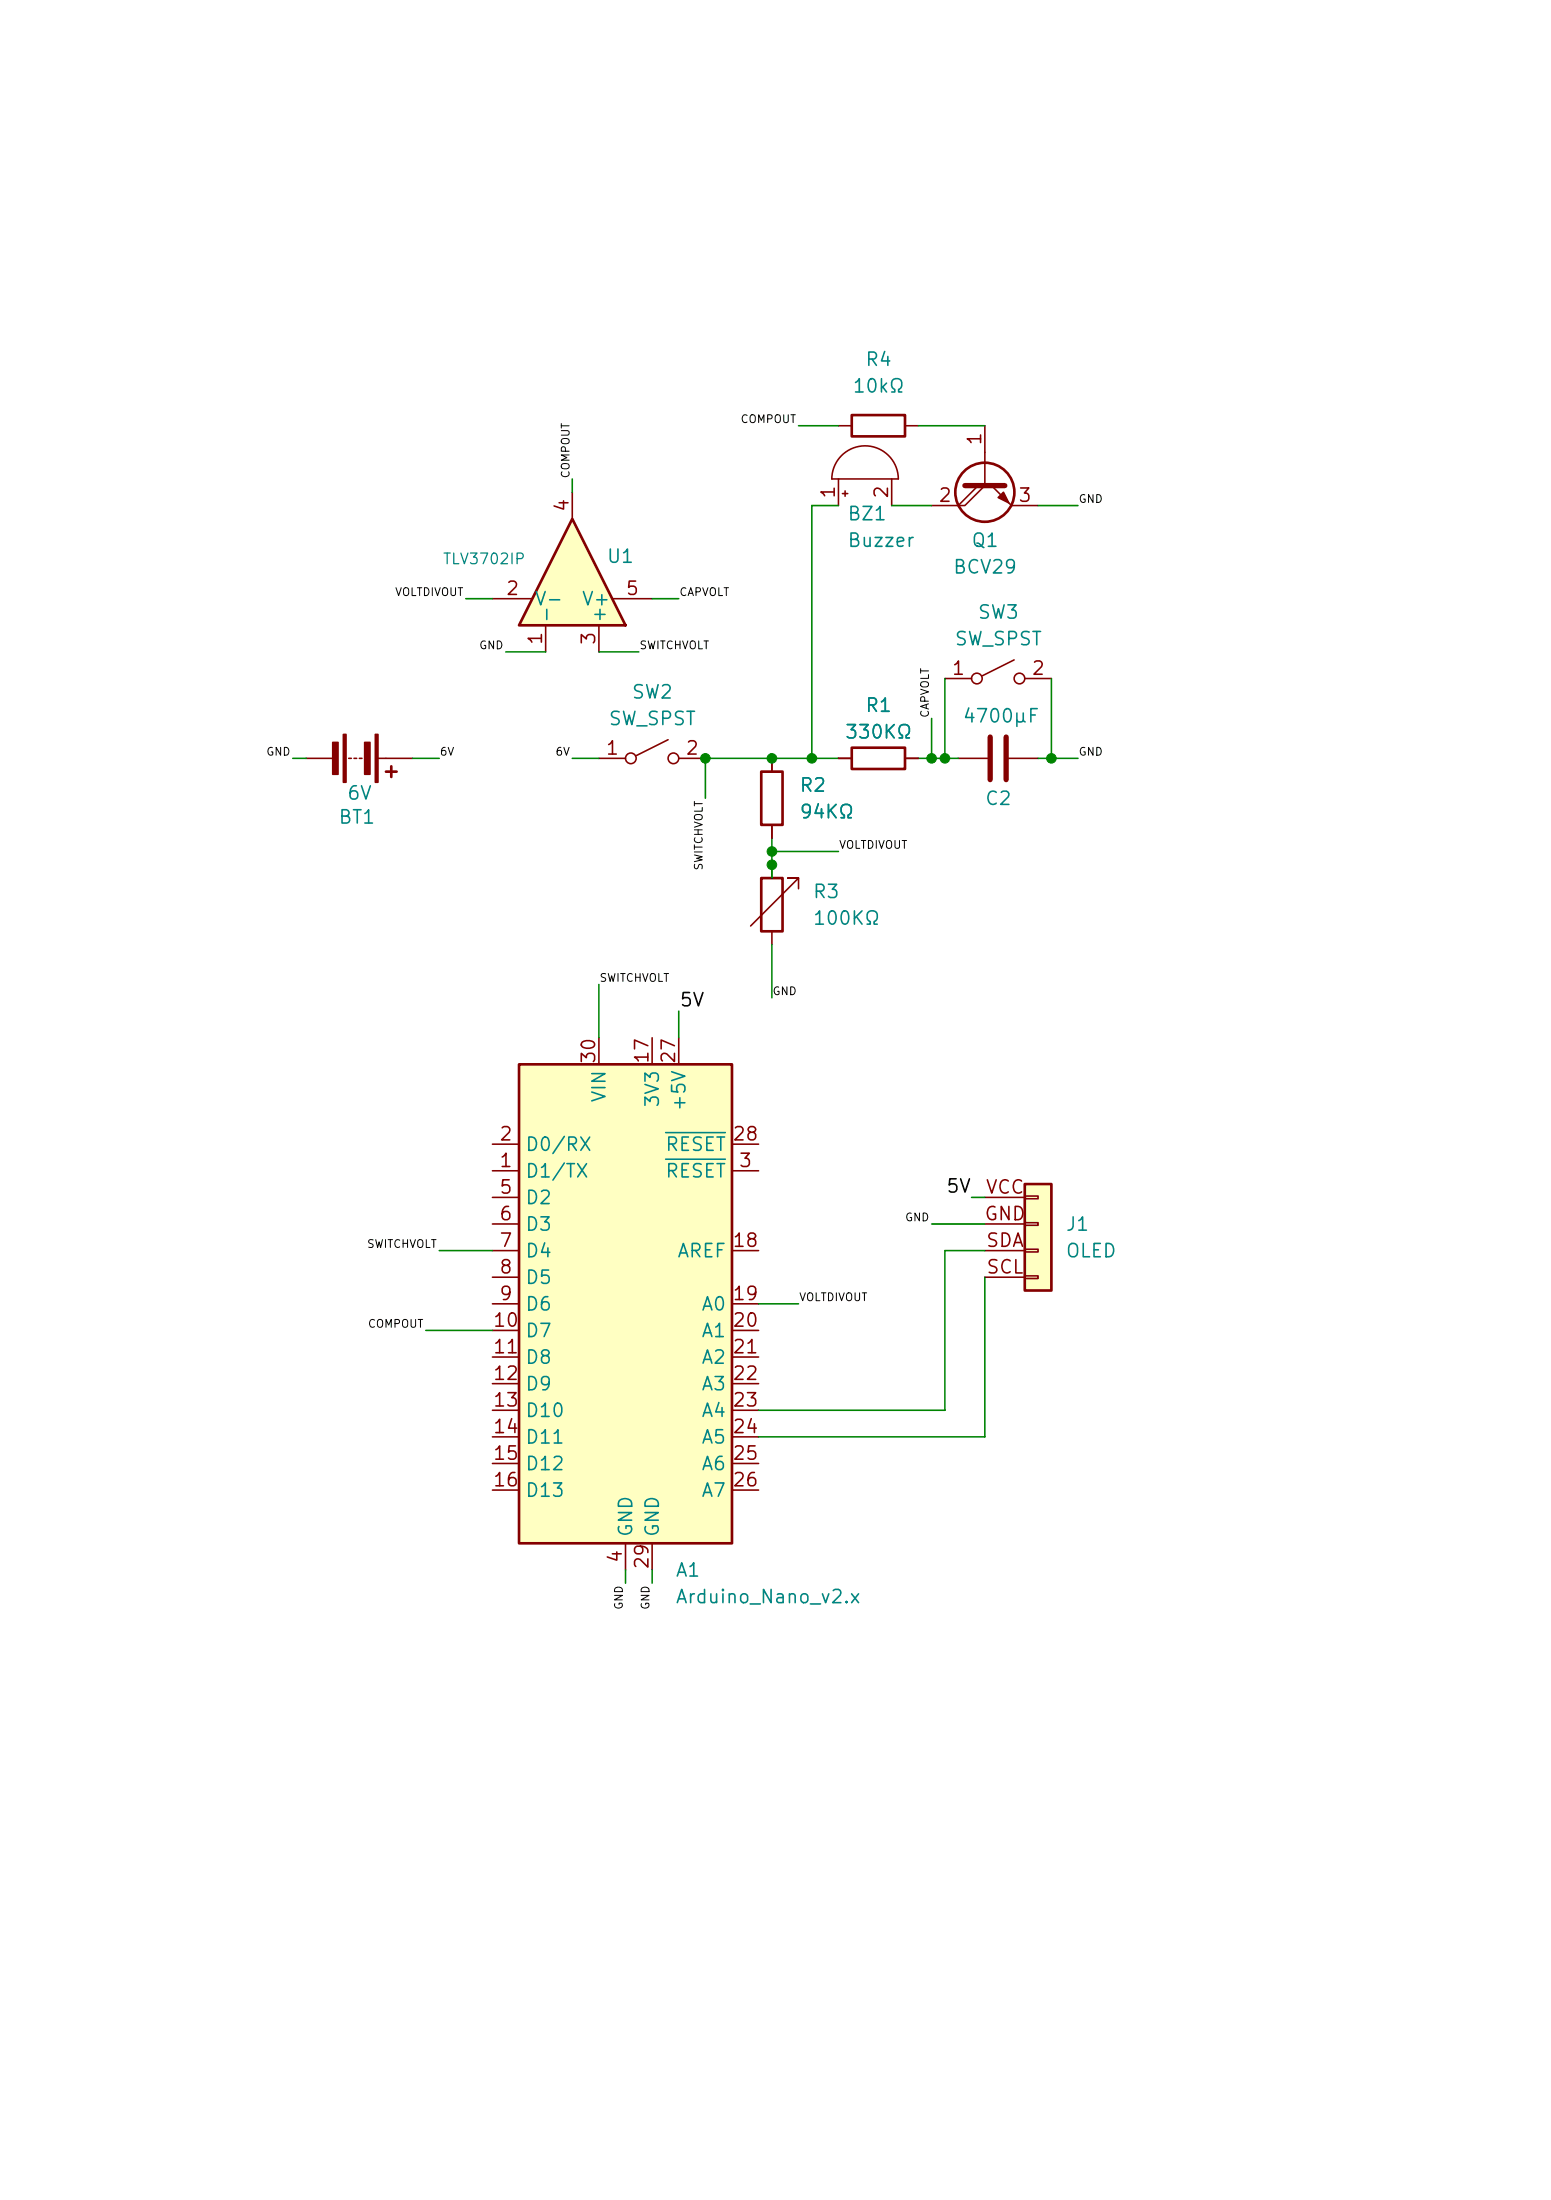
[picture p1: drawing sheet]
<svg xmlns="http://www.w3.org/2000/svg" width="148mm" height="210mm" viewBox="0 0 148 210" stroke-linecap="round" stroke-linejoin="round" font-family="sans-serif">
<path d="M54.6 49.5l5.1 10.2h-10.2z" fill="#ffffc2"/>
<path d="M54.6 49.5l5.1 10.2h-10.2z" fill="none" stroke="#840000" stroke-width=".25"/>
<path d="M47 57.2h3.8M52.1 59.7v2.5M54.6 47v2.5M57.1 59.7v2.5M58.4 57.2h3.8" fill="none" stroke="#840000" stroke-width=".15"/>
<path d="M97.8 113h2.5v10.2h-2.5z" fill="#ffffc2"/>
<g fill="none" stroke="#840000" stroke-width=".25">
<path d="M36.8 73.7h1M37.3 73.2v1M72.6 73.7h2.1v5h-2.1zM81.3 71.4h5.1v2h-5.1zM72.6 83.8h2.1v5.1h-2.1zM97.8 113h2.5v10.2h-2.5z"/>
<circle cx="94" cy="47" r="2.82"/>
</g>
<g fill="none" stroke="#840000" stroke-width=".15">
<path d="M80 45.7v2.6M80.3 43.5a3.2 3.2 0 0 1 3.5-.7 3.2 3.2 0 0 1 1.9 2.9h-6.3a3.2 3.2 0 0 1 .9-2.2zM80.4 47.1h.5M80.6 46.9v.5M85.1 45.7v2.6M88.9 48.3h2.5M93.3 46.4l-1.9 1.9M94 40.6v5.8l-1.9 1.9h-.7M94.6 46.4l1.9 1.9h2.6M29.2 72.4h2.5M33.3 72.4h.2M33.8 72.4h.2"/>
<path d="M34.3 72.4h.2M36.1 72.4h3.3M57.1 72.4h2.6M63.8 70.6l-3.1 1.5M64.8 72.4h2.5M73.7 72.4v1.3M73.7 78.7v1.3M80 72.4h1.3M86.4 72.4h1.2M90.2 64.8h2.5M91.4 72.4h2.8M96.3 72.4h2.8"/>
<path d="M96.8 63l-3.1 1.5M97.8 64.8h2.5M73.7 82.6v1.2M73.7 88.9v1.3M76.2 84.8v-1h-1h1l-4.6 4.6M94 116.8h3.8M94 119.4h3.8M94 114.3h3.8M97.8 114.2h1.3v.2h-1.3zM97.8 116.7h1.3v.3h-1.3zM97.8 119.3h1.3v.2h-1.3zM94 121.9h3.8"/>
<path d="M97.8 121.8h1.3v.2h-1.3z"/>
<circle cx="60.2" cy="72.4" r=".51"/>
<circle cx="64.3" cy="72.4" r=".51"/>
<circle cx="93.2" cy="64.8" r=".51"/>
<circle cx="97.3" cy="64.8" r=".51"/>
</g>
<path d="M92.1 46.4h3.8M94.5 70.4v4M96 70.4v4" fill="none" stroke="#840000" stroke-width=".51"/>
<g fill="#840000" stroke="#840000" stroke-width=".15">
<path d="M95.8 47l.5 1-1.1-.5z"/>
<path d="M35.8 70.1h.3v4.6h-.3z"/>
<path d="M32.8 70.1h.2v4.6h-.2z"/>
<path d="M34.8 70.9h.5v3h-.5z"/>
<path d="M31.7 70.9h.6v3h-.6z"/>
</g>
<path d="M49.5 101.6h20.3v45.7h-20.3z" fill="#ffffc2"/>
<path d="M81.3 39.6h5.1v2.1h-5.1zM49.5 101.6h20.3v45.7h-20.3z" fill="none" stroke="#840000" stroke-width=".25"/>
<g fill="none" stroke="#840000" stroke-width=".15">
<path d="M80 40.6h1.3M86.4 40.6h1.2M73.7 72.4v1.3M73.7 78.7v1.3M80 72.4h1.3M86.4 72.4h1.2M57.1 99.1v2.5M62.2 99.1v2.5M64.8 99.1v2.5M47 111.8h2.5M47 109.2h2.5M47 114.3h2.5"/>
<path d="M47 116.8h2.5M47 119.4h2.5M69.8 111.8h2.6M69.8 109.2h2.6M69.8 119.4h2.6M47 121.9h2.5M47 124.5h2.5M47 127h2.5M47 129.5h2.5M47 132.1h2.5M47 134.6h2.5M47 137.2h2.5"/>
<path d="M47 139.7h2.5M69.8 124.5h2.6M69.8 127h2.6M69.8 129.5h2.6M69.8 132.1h2.6M69.8 134.6h2.6M69.8 137.2h2.6M69.8 139.7h2.6M47 142.2h2.5M59.7 147.3v2.6M62.2 147.3v2.6M69.8 142.2h2.6"/>
</g>
<path d="M63.5 110.7h5.7M63.5 108.1h5.7" fill="none" stroke="#008484" stroke-width=".15"/>
<g fill="none" stroke="#008400" stroke-width=".15">
<path d="M44.4 57.2h2.6M54.6 45.7v1.3M62.2 57.2h2.6M76.2 40.6h3.8M80 48.3h-2.5v24.1M85.1 48.3h3.8M87.6 40.6h6.4M99.1 48.3h3.8M27.9 72.4h1.3M39.4 72.4h2.5M48.3 62.2h3.8M54.6 72.4h2.5"/>
<path d="M57.1 62.2h3.9M80 72.4h-12.7v3.8M87.6 72.4h3.8M88.9 68.6v3.8M90.2 64.8v7.6M99.1 72.4h3.8M100.3 64.8v7.6M57.1 94v5.1M64.8 96.5v2.6M73.7 80v3.8M73.7 90.2v5.1M73.7 81.3h6.3"/>
<path d="M41.9 119.4h5.1M88.9 116.8h5.1M92.7 114.3h1.3M94 119.4h-3.8v15.2h-17.8M40.6 127h6.4M72.4 124.5h3.8M94 121.9v15.3h-21.6M59.7 149.9v1.2M62.2 149.9v1.2"/>
</g>
<g fill="#008400" stroke="#008400" stroke-width=".1">
<circle cx="77.5" cy="72.4" r=".46"/>
<circle cx="90.2" cy="72.4" r=".46"/>
<circle cx="88.9" cy="72.4" r=".46"/>
<circle cx="100.3" cy="72.4" r=".46"/>
<circle cx="73.7" cy="82.6" r=".46"/>
<circle cx="73.7" cy="72.4" r=".46"/>
<circle cx="73.7" cy="81.3" r=".46"/>
<circle cx="67.3" cy="72.4" r=".46"/>
</g>
<g font-size="1.3" fill="#008484">
<text x="82.5" y="35.3">R4</text>
<text x="81.3" y="37.8">10kΩ</text>
<text x="80.8" y="50">BZ1</text>
<text x="80.8" y="52.5">Buzzer</text>
<text x="92.6" y="52.5">Q1</text>
<text x="50.9" y="58.1">V-</text>
<text x="53" y="59.6" transform="rotate(-90 53 59.6)">-</text>
<text x="55.4" y="58.1">V+</text>
<text x="57.8" y="54.1">U1</text>
<text x="58.1" y="59.6" transform="rotate(-90 58.1 59.6)">+</text>
<text x="90.9" y="55.1">BCV29</text>
<text x="93.2" y="59.4">SW3</text>
<text x="91" y="61.9">SW_SPST</text>
<text x="58" y="69.6">SW_SPST</text>
<text x="60.2" y="67">SW2</text>
<text x="80.5" y="70.8">330KΩ</text>
<text x="82.5" y="68.3">R1</text>
<text x="91.8" y="69.3">4700μF</text>
<text x="33" y="76.7">6V</text>
<text x="76.2" y="75.9">R2</text>
<text x="93.9" y="77.2">C2</text>
<text x="32.2" y="78.9">BT1</text>
<text x="76.2" y="78.4">94KΩ</text>
<text x="77.5" y="86.1">R3</text>
<text x="77.5" y="88.6">100KΩ</text>
<text x="58.1" y="105.3" transform="rotate(-90 58.1 105.3)">VIN</text>
<text x="63.2" y="105.8" transform="rotate(-90 63.2 105.8)">3V3</text>
<text x="65.7" y="106.2" transform="rotate(-90 65.7 106.2)">+5V</text>
<text x="50" y="112.7">D1/TX</text>
<text x="50" y="110.2">D0/RX</text>
<text x="63.4" y="112.7">RESET</text>
<text x="63.4" y="110.2">RESET</text>
<text x="50" y="115.3">D2</text>
<text x="50" y="117.8">D3</text>
<text x="101.6" y="117.8">J1</text>
<text x="50" y="120.4">D4</text>
<text x="50" y="122.9">D5</text>
<text x="50" y="125.4">D6</text>
<text x="64.5" y="120.4">AREF</text>
<text x="66.8" y="125.4">A0</text>
<text x="101.6" y="120.4">OLED</text>
<text x="50" y="128">D7</text>
<text x="50" y="130.5">D8</text>
<text x="66.8" y="128">A1</text>
<text x="66.8" y="130.5">A2</text>
<text x="50" y="133.1">D9</text>
<text x="50" y="135.6">D10</text>
<text x="66.8" y="133.1">A3</text>
<text x="66.8" y="135.6">A4</text>
<text x="50" y="138.1">D11</text>
<text x="50" y="140.7">D12</text>
<text x="50" y="143.2">D13</text>
<text x="66.8" y="138.1">A5</text>
<text x="66.8" y="140.7">A6</text>
<text x="66.8" y="143.2">A7</text>
<text x="60.7" y="146.8" transform="rotate(-90 60.7 146.8)">GND</text>
<text x="63.2" y="146.8" transform="rotate(-90 63.2 146.8)">GND</text>
<text x="64.4" y="150.8">A1</text>
<text x="64.4" y="153.4">Arduino_Nano_v2.x</text>
</g>
<g font-size="1.3" fill="#840000">
<text x="80" y="47.7" transform="rotate(-90 80 47.7)">1</text>
<text x="85.1" y="47.7" transform="rotate(-90 85.1 47.7)">2</text>
<text x="94" y="42.6" transform="rotate(-90 94 42.6)">1</text>
<text x="54.6" y="49" transform="rotate(-90 54.6 49)">4</text>
<text x="89.5" y="48.2">2</text>
<text x="97.1" y="48.2">3</text>
<text x="48.2" y="57.1">2</text>
<text x="59.6" y="57.1">5</text>
<text x="52" y="61.7" transform="rotate(-90 52 61.7)">1</text>
<text x="57.1" y="61.7" transform="rotate(-90 57.1 61.7)">3</text>
<text x="90.7" y="64.7">1</text>
<text x="98.4" y="64.7">2</text>
<text x="57.7" y="72.4">1</text>
<text x="65.3" y="72.4">2</text>
<text x="57.1" y="101.6" transform="rotate(-90 57.1 101.6)">30</text>
<text x="62.2" y="101.6" transform="rotate(-90 62.2 101.6)">17</text>
<text x="64.7" y="101.6" transform="rotate(-90 64.7 101.6)">27</text>
<text x="47.6" y="111.7">1</text>
<text x="47.6" y="109.2">2</text>
<text x="69.8" y="109.2">28</text>
<text x="70.4" y="111.7">3</text>
<text x="47.6" y="114.3">5</text>
<text x="47.6" y="116.8">6</text>
<text x="47.6" y="119.4">7</text>
<text x="69.8" y="119.4">18</text>
<text x="93.8" y="116.8">GND</text>
<text x="94" y="114.3">VCC</text>
<text x="94" y="119.4">SDA</text>
<text x="47.6" y="121.9">8</text>
<text x="47.6" y="124.4">9</text>
<text x="69.8" y="124.4">19</text>
<text x="94" y="121.9">SCL</text>
<text x="46.9" y="127">10</text>
<text x="46.9" y="129.5">11</text>
<text x="69.8" y="127">20</text>
<text x="69.8" y="129.5">21</text>
<text x="46.9" y="132.1">12</text>
<text x="46.9" y="134.6">13</text>
<text x="46.9" y="137.1">14</text>
<text x="69.8" y="132.1">22</text>
<text x="69.8" y="134.6">23</text>
<text x="69.8" y="137.1">24</text>
<text x="46.9" y="139.7">15</text>
<text x="46.9" y="142.2">16</text>
<text x="69.8" y="139.7">25</text>
<text x="69.8" y="142.2">26</text>
<text x="59.7" y="149.3" transform="rotate(-90 59.7 149.3)">4</text>
<text x="62.2" y="149.9" transform="rotate(-90 62.2 149.9)">29</text>
</g>
<g font-size="1.3">
<text x="64.8" y="96.4">5V</text>
<text x="90.2" y="114.2">5V</text>
</g>
<text font-size="1" fill="#008484" x="42.2" y="54.1">TLV3702IP</text>
<g font-size=".8">
<text x="70.6" y="40.6">COMPOUT</text>
<text x="54.5" y="45.7" transform="rotate(-90 54.5 45.7)">COMPOUT</text>
<text x="102.9" y="48.2">GND</text>
<text x="37.6" y="57.1">VOLTDIVOUT</text>
<text x="64.8" y="57.1">CAPVOLT</text>
<text x="45.7" y="62.2">GND</text>
<text x="61" y="62.2">SWITCHVOLT</text>
<text x="88.8" y="68.6" transform="rotate(-90 88.8 68.6)">CAPVOLT</text>
<text x="25.3" y="72.3">GND</text>
<text x="41.9" y="72.3">6V</text>
<text x="52.9" y="72.3">6V</text>
<text x="102.9" y="72.3">GND</text>
<text x="67.2" y="83.1" transform="rotate(-90 67.2 83.1)">SWITCHVOLT</text>
<text x="80" y="81.2">VOLTDIVOUT</text>
<text x="57.1" y="93.9">SWITCHVOLT</text>
<text x="73.7" y="95.2">GND</text>
<text x="35" y="119.3">SWITCHVOLT</text>
<text x="86.3" y="116.8">GND</text>
<text x="76.2" y="124.4">VOLTDIVOUT</text>
<text x="35" y="126.9">COMPOUT</text>
<text x="59.6" y="153.7" transform="rotate(-90 59.6 153.7)">GND</text>
<text x="62.2" y="153.7" transform="rotate(-90 62.2 153.7)">GND</text>
</g>
</svg>
